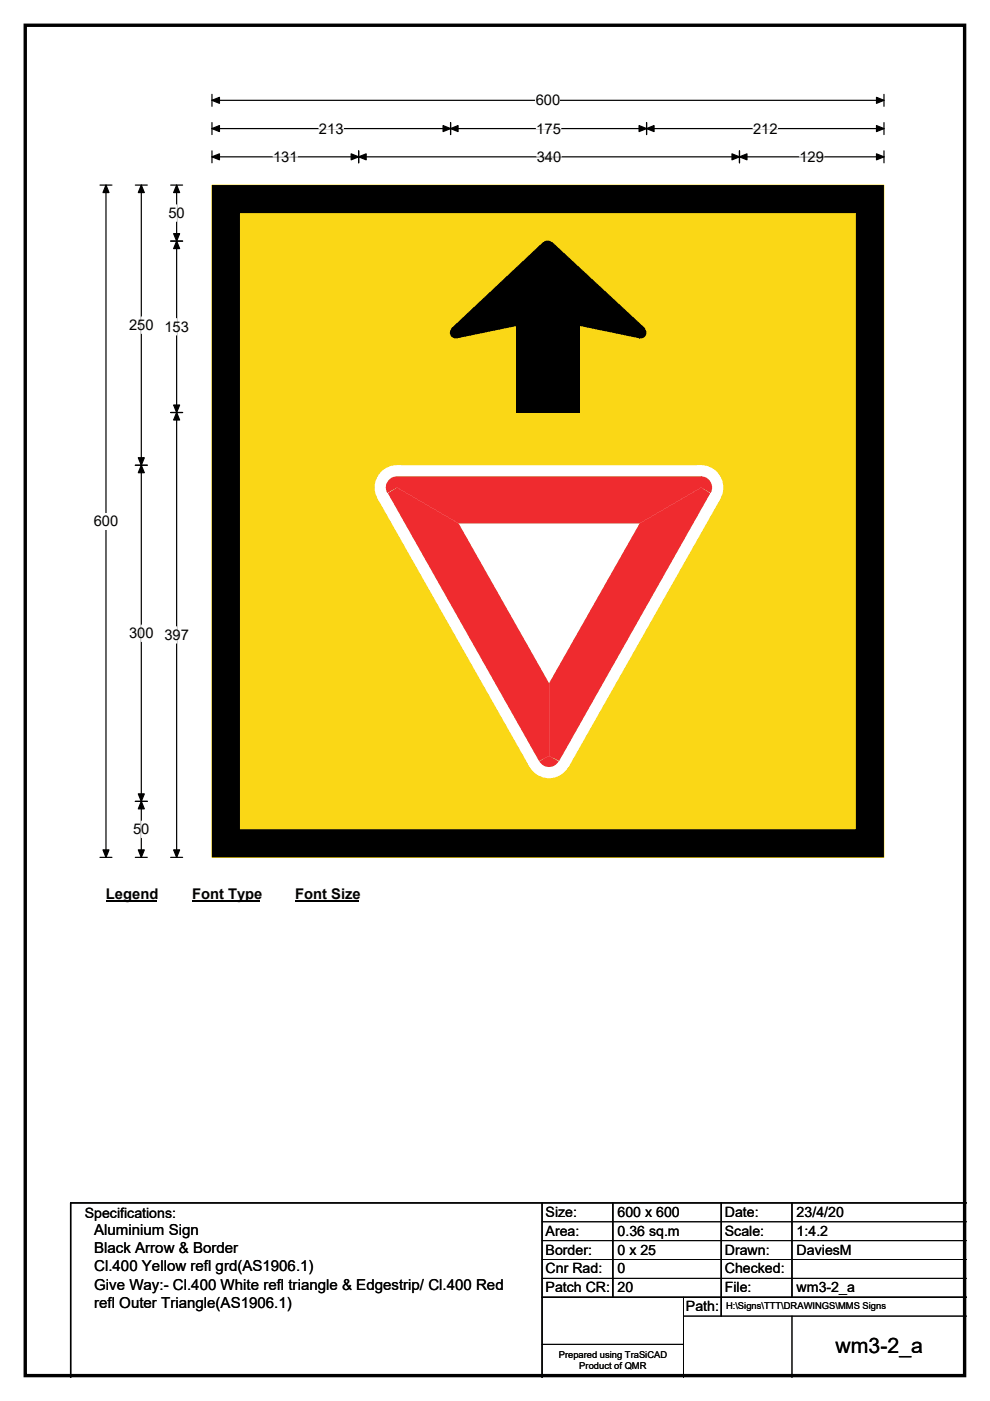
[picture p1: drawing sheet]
<svg xmlns="http://www.w3.org/2000/svg" width="210mm" height="297mm" viewBox="0 0 210 297" stroke-linecap="round" stroke-linejoin="round" font-family="sans-serif">
<path d="M5.4 5.4h199.2v286.3h-199.2z" fill="none" stroke="#000" stroke-width=".72"/>
<path d="M45 21.3h142.5M45 20v2.5M187.5 20v2.5" fill="none" stroke="#000" stroke-width=".25"/>
<path d="M45 21.3l1.5-.7v1.3zM185.9 20.6l1.6 .7-1.6 .6z" fill="#000" stroke="#000" stroke-width=".25"/>
<path d="M113.6 19.5h5.2v3.5h-5.2z" fill="#fff"/>
<g fill="none" stroke="#000" stroke-width=".25">
<path d="M21.2 39.2h2.5M22.5 39.2v142.6M45 27.3h142.5M45 26v2.5M45 32v2.5M45 33.3h142.5M76.1 32v2.5M95.6 26v2.5M137.1 26v2.5M156.8 32v2.5M187.5 26v2.5M187.5 32v2.5"/>
<path d="M21.2 181.8h2.5"/>
</g>
<g fill="#000" stroke="#000" stroke-width=".25">
<path d="M22.5 39.2l.6 1.6h-1.3zM45 27.3l1.5-.7v1.3zM45 33.3l1.5-.7v1.3zM76.1 33.3l1.6-.7v1.3zM74.5 32.6l1.6 .7-1.6 .6zM95.6 27.3l1.6-.7v1.3zM94 26.6l1.6 .7-1.6 .6zM135.6 26.6l1.5 .7-1.5 .6zM137.1 27.3l1.6-.7v1.3zM155.3 32.6l1.5 .7-1.5 .6zM156.8 33.3l1.6-.7v1.3zM185.9 26.6l1.6 .7-1.6 .6z"/>
<path d="M185.9 32.6l1.6 .7-1.6 .6zM21.8 180.2h1.3l-.6 1.6z"/>
</g>
<path d="M57.9 33.3h5.2M67.6 27.3h5.3M113.7 27.3h5.3M113.9 33.3h5.2M159.7 27.3h5.2M169.6 33.3h5.2" fill="none" stroke="#fff" stroke-width=".25"/>
<path d="M19.9 108.8h5.2v3.5h-5.2z" fill="#fff"/>
<path d="M28.7 39.2h2.5M30 39.2v142.6M36.2 39.2h2.5M37.5 39.2v142.6M36.2 51.1h2.5M28.7 98.6h2.5M36.2 87.5h2.5M28.7 169.9h2.5M28.7 181.8h2.5M36.2 181.8h2.5" fill="none" stroke="#000" stroke-width=".25"/>
<path d="M30 39.2l.6 1.6h-1.3zM37.5 39.2l.6 1.6h-1.3zM37.5 51.1l.6 1.6h-1.3zM36.8 49.5h1.3l-.6 1.6zM30 98.6l.6 1.6h-1.3zM29.3 97h1.3l-.6 1.6zM36.8 85.9h1.3l-.6 1.6zM37.5 87.5l.6 1.5h-1.3zM29.3 168.3h1.3l-.6 1.6zM30 169.9l.6 1.6h-1.3zM29.3 180.2h1.3l-.6 1.6zM36.8 180.2h1.3l-.6 1.6z" fill="#000" stroke="#000" stroke-width=".25"/>
<path d="M37.5 43.4v3.5M30 67.2v3.5M37.5 67.5v3.5M30 132.5v3.5M37.5 132.9v3.5M30 174.1v3.5" fill="none" stroke="#fff" stroke-width=".25"/>
<path d="M22.5 187.8h10.7v3.5h-10.7z" fill="#fff"/>
<path d="M22.5 191.1h10.7" fill="none" stroke="#000" stroke-width=".32"/>
<path d="M40.7 187.8h14.4v3.5h-14.4z" fill="#fff"/>
<path d="M40.7 191.1h14.4" fill="none" stroke="#000" stroke-width=".32"/>
<path d="M62.6 187.8h13.5v3.5h-13.5z" fill="#fff"/>
<path d="M62.6 191.1h13.5" fill="none" stroke="#000" stroke-width=".32"/>
<path d="M45 39.3h142.5v142.5h-142.5z" fill="#fad716"/>
<path d="M45 39.2h142.5v142.6h-142.5z" fill="none" stroke="#fad716" stroke-width=".21"/>
<path d="M47.9 42.2h136.6v136.6h-136.6z" fill="none" stroke="#000" stroke-width="5.9"/>
<g fill="#000">
<path d="M95.7 69.6l19.5-18.3h1.9l19.7 18.3-1.1 2.1-12.6-2.6h-13.6l-12.6 2.6z" fill-rule="evenodd"/>
<circle cx="116.1" cy="52.2" r="1.25"/>
<circle cx="96.7" cy="70.5" r="1.25"/>
<circle cx="135.9" cy="70.5" r="1.25"/>
</g>
<path d="M109.5 69.1h13.6v18.3h-13.6z" fill="#000"/>
<g fill="#fff">
<path d="M84.2 98.6h64.5l4.1 7.1-32.2 56.9h-8.3l-32.2-56.9z" fill-rule="evenodd"/>
<circle cx="84.2" cy="103.4" r="4.7"/>
<circle cx="116.5" cy="160.2" r="4.7"/>
<circle cx="148.7" cy="103.4" r="4.7"/>
</g>
<g fill="#ef2b2f">
<path d="M84.2 101h64.6l-.1 2.4-13 7.6h-38.4l-13.1-7.6z" fill-rule="evenodd"/>
<path d="M82.7 101.5l1-.4 .5-.1v2.4l-2.1 1.1a2.32 2.32 0 0 1 .6-3z" fill-rule="evenodd"/>
<path d="M82.3 104.6l1.9-1.2 13.1 7.6 19.2 33.8v15.5l-2.2 1.1z" fill-rule="evenodd"/>
<path d="M114.4 161.4l2-1.1 2.1 1.1a2.33 2.33 0 0 1-4.1 0z" fill-rule="evenodd"/>
<path d="M135.7 111l13-7.6 2 1.2-32.1 56.8-2.1-1.1v-15.5z" fill-rule="evenodd"/>
<path d="M148.6 101a2.37 2.37 0 0 1 2.1 3.5l-2-1.1z" fill-rule="evenodd"/>
</g>
<path d="M115 255v37M130 255v20M153 255v24M168 255v20M205 255h-190v37M115 275h90" fill="none" stroke="#000" stroke-width=".3"/>
<path d="M115 259h90M115 263h90M115 267h90M115 271h90M145 279h60M145 275v17M168 279v13M115 285h30" fill="none" stroke="#000" stroke-width=".21"/>
<text font-size="4.5" x="177.2" y="286.9">wm3-2_a</text>
<g font-size="3.2">
<text x="20" y="261.9">Aluminium Sign</text>
<text x="20" y="265.7">Black Arrow &amp; Border</text>
<text x="20" y="269.6">Cl.400 Yellow refl grd(AS1906.1)</text>
<text x="20" y="273.4">Give Way:- Cl.400 White refl triangle &amp; Edgestrip/ Cl.400 Red</text>
<text x="20" y="277.2">refl Outer Triangle(AS1906.1)</text>
</g>
<g font-size="3.1">
<text x="113.6" y="22.3">600</text>
<text x="67.6" y="28.3">213</text>
<text x="113.7" y="28.3">175</text>
<text x="159.7" y="28.3">212</text>
<text x="57.9" y="34.3">131</text>
<text x="113.9" y="34.3">340</text>
<text x="169.6" y="34.3">129</text>
<text x="35.7" y="46.2">50</text>
<text x="27.4" y="70">250</text>
<text x="34.9" y="70.3">153</text>
<text x="19.9" y="111.6">600</text>
<text x="27.4" y="135.3">300</text>
<text x="34.9" y="135.7">397</text>
<text x="28.2" y="176.9">50</text>
<text x="22.5" y="190.6">Legend</text>
<text x="40.7" y="190.6">Font Type</text>
<text x="62.6" y="190.6">Font Size</text>
</g>
<g font-size="3">
<text x="115.7" y="258">Size:</text>
<text x="131" y="258">600 x 600</text>
<text x="153.7" y="258">Date:</text>
<text x="169" y="258">23/4/20</text>
<text x="18" y="258.2">Specifications:</text>
<text x="115.7" y="262">Area:</text>
<text x="131" y="262">0.36 sq.m</text>
<text x="153.7" y="262">Scale:</text>
<text x="169" y="262">1:4.2</text>
<text x="115.7" y="266">Border:</text>
<text x="115.7" y="270">Cnr Rad:</text>
<text x="131" y="266">0 x 25</text>
<text x="131" y="270">0</text>
<text x="153.7" y="266">Drawn:</text>
<text x="153.7" y="270">Checked:</text>
<text x="169" y="266">DaviesM</text>
<text x="115.7" y="274">Patch CR:</text>
<text x="131" y="274">20</text>
<text x="153.7" y="274">File:</text>
<text x="169" y="274">wm3-2_a</text>
<text x="145.5" y="278">Path:</text>
</g>
<g font-size="2">
<text x="154" y="277.6">H:\Signs\TTT\DRAWINGS\MMS Signs</text>
<text x="118.5" y="287.8">Prepared using TraSiCAD</text>
<text x="122.9" y="290.2">Product of QMR</text>
</g>
</svg>
